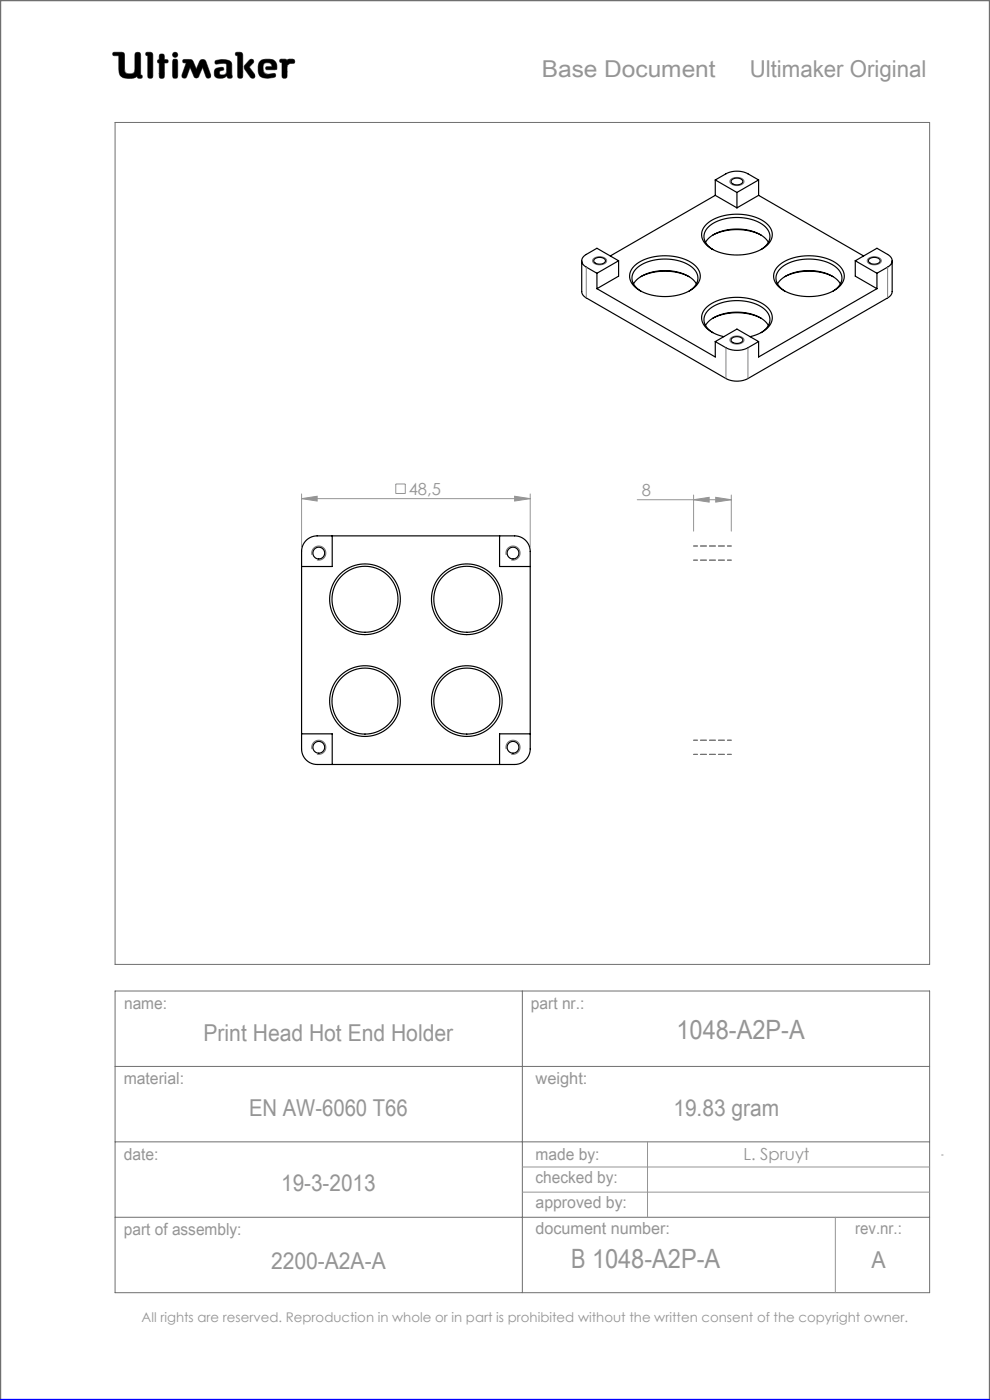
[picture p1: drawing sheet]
<svg xmlns="http://www.w3.org/2000/svg" width="210mm" height="297mm" viewBox="0 0 210 297" stroke-linecap="round" stroke-linejoin="round" font-family="sans-serif">
<g fill="none" stroke="#6f6f6f" stroke-width=".21">
<path d="M24 11.1h1.8l.5 .2 .2 4a1.62 1.62 0 0 0 2 0l.2-4a.65 .65 0 0 1 .7-.2 .65 .65 0 0 1 .4 .6v4.2l.3 .1-.1 .6a.65 .65 0 0 1-.9-.3 4 4 0 0 1-3 .2l-.6-.5-.2-.6-.1-3.6h-1.2l-.1-.3zM29.1 16.2v.1M31 11.1l1.2 .1 .2 .4v4.8a.59 .59 0 0 1-.7 .2 .59 .59 0 0 1-.4-.5v-4.3l-.4-.1zM33.8 13.4h.1M33.8 12.6h.1M33.8 12.6l-.3 .1-.1 .3 .1 .3 .3 .1M33.8 12.6v-1a.59 .59 0 0 1 .7-.1 .59 .59 0 0 1 .4 .5v.6l.6 .1a.4 .4 0 0 1 0 .6l-.6 .1-.1 3.1a.59 .59 0 0 1-.6 .1 .59 .59 0 0 1-.4-.5v-2.7M36.8 12.6h.7l.2 .5v3l-.2 .4-.3 .1-.4-.1-.2-.4v-3zM38.9 12.7l1.3-.1 .6 .2 .8 1.9 .9-2 .6-.1 .4 .1 1.2 3.2v.5l-.4 .2-.4-.1-.9-2.2-.9 2-.5 .3-.3-.2-1-2.1-.7 1.9-.3 .4-.5-.1-.2-.1v-.5l.9-2.6-.7-.1zM42.1 16.2h.1M45.7 12.9a3.6 3.6 0 0 1 3.3 .3l.2 .5v2.1a.53 .53 0 0 1-.2 .8l-.7-.1-.2-.4a1.97 1.97 0 0 1-2.5 .2 1.34 1.34 0 0 1 .4-1.8l1.3-.2 .1 .6a.74 .74 0 0 0-.9 .7 .95 .95 0 0 0 1.4 .1l.2-.6-.1-1.5a2.7 2.7 0 0 0-2 0l-.4-.2zM50.1 11.1l1.2 .1 .2 .4-.1 4.8a.59 .59 0 0 1-.6 .2 .59 .59 0 0 1-.4-.5v-4.3l-.4-.1z"/>
<path d="M52.9 12.8l.4-.2 .4 .1 .1 .4-.9 1.1 1.1 1.5 .1 .6-.2 .3h-.4a5.9 5.9 0 0 1-1.7-2.3l.2-.5zM56.6 14.8h.1M56.6 14.8l-.3-.3 .2-.3 1.2-.1-.2-.5a1.04 1.04 0 0 0-1.7 .5l.2 1.3 .8 .4M56.6 14.8h1.7l.4-.2a1.66 1.66 0 0 0-1.5-2l-1.7 .1a2.65 2.65 0 0 0-.3 3.5 3.5 3.5 0 0 0 3.2 .1l.1-.3-.2-.4-1.5 .2M56.8 15.8h.1M59.5 12.6h1.1l.3 .2a1.21 1.21 0 0 1 1.5-.1l.1 .6-1 .2-.6 .4-.1 2.5a.59 .59 0 0 1-.6 .2 .59 .59 0 0 1-.4-.5v-2.8l-.4-.2zM24.4 26h172.8v178.6h-172.8zM155 38a1.86 1.86 0 0 1 2.8 .5 1.76 1.76 0 0 1-2.6 .6l-.2-.2a.57 .57 0 0 1 0-.9zM125.9 54.9a1.91 1.91 0 0 1 2.8 .3 1.58 1.58 0 0 1-2.3 .9l-.6-.4a.55 .55 0 0 1 .1-.8zM184.1 54.9a1.91 1.91 0 0 1 2.8 .3 1.58 1.58 0 0 1-2.2 .9l-.6-.4a.55 .55 0 0 1 0-.8zM155 71.7a1.86 1.86 0 0 1 2.8 .4 1.76 1.76 0 0 1-2.6 .6l-.2-.2a.57 .57 0 0 1 0-.8zM66.2 117.7a1.5 1.5 0 0 1 1.3-1.9 1.5 1.5 0 0 1 1.6 1.7 1.5 1.5 0 0 1-1.9 1.3"/>
<path d="M107.4 117.7a1.5 1.5 0 0 1 1.3-1.9 1.5 1.5 0 0 1 1.6 1.7 1.5 1.5 0 0 1-1.9 1.3M66.2 158.9a1.5 1.5 0 0 1 1.3-1.9 1.5 1.5 0 0 1 1.6 1.7 1.5 1.5 0 0 1-1.9 1.3M107.4 158.9a1.5 1.5 0 0 1 1.3-1.9 1.5 1.5 0 0 1 1.6 1.7 1.5 1.5 0 0 1-1.9 1.3M24.4 210.2h172.8v64h-172.8zM110.8 210.2v64M24.4 226.2h172.8M24.4 242.2h172.8M24.4 258.2h172.8"/>
<circle cx="37.2" cy="11.6" r=".56"/>
</g>
<path d="M0 297v-297h210v297" fill="none" stroke="#6f6f6f" stroke-width=".5"/>
<g fill="none" stroke="#959595" stroke-width=".21">
<path d="M64 105.8l3.3-.5v1zM64 104.8v11.2M64 105.8h48.5M84 102.7h2v2h-2zM109.2 105.3l3.3 .5-3.3 .5zM112.5 104.8v11.2M135.2 106h19.9M147.1 106l3.3-.5v1zM147.1 105v7.7M151.8 105.5l3.3 .5-3.3 .5zM155.1 105v7.7M110.8 247.6h86.4"/>
<path d="M110.8 252.9h86.4M137.4 242.2v16M177.2 258.2v16M199.7 245h.4"/>
</g>
<path d="M0 297h210" fill="none" stroke="#00f" stroke-width=".5"/>
<path d="M45.7 12.9l-.1 .4 .2 .3 1.7-.2 .6 .2-.1 1.8-.2 .4-.5 .1a.54 .54 0 0 1-.8-.5 .54 .54 0 0 1 .8-.5l.2-.1-.1-.4-.4-.1a1.31 1.31 0 0 0-1.5 .9 1.14 1.14 0 0 0 .3 1.2 1.14 1.14 0 0 0 1.2 .2l.8-.3a.23 .23 0 0 1 .3-.2 .23 .23 0 0 1 .2 .4 .58 .58 0 0 0 .8 .1 .58 .58 0 0 0 .1-.9v-2a1.32 1.32 0 0 0-1.7-1.1zM50 11.2v.5l.4 .1v4.5l.2 .3h.6l.3-.4v-4.7l-.4-.4zM53 12.7l-1.1 1.2-.1 .5 1.4 2.1 .6 .1 .3-.3v-.4l-1.2-1.7 .9-.9v-.4l-.3-.3zM55.1 13a2.66 2.66 0 0 0 .3 3.4l1.4 .2 1.3-.2 .4-.3-.2-.5-1.5 .2-.6-.2-.3-.4-.1-.9a.98 .98 0 0 1 .7-1 .98 .98 0 0 1 1.1 .5l.1 .3-1.2 .1-.1 .4 .2 .2h1.6a.49 .49 0 0 0 .5-.2 .49 .49 0 0 0 0-.6 1.57 1.57 0 0 0-2-1.4h-.9zM59.4 12.6v.5l.4 .2v3l.3 .3h.5l.3-.4v-2.3l.6-.4 .9-.1 .1-.6-.4-.3-.9 .1-.3 .2-.3-.2zM36.7 12.6l-.1 3.7 .2 .3h.6l.3-.4v-3.3l-.3-.3zM36.6 11.6a.56 .56 0 0 0 1.1 0 .56 .56 0 0 0-1.1 0zM33.9 11.6l-.1 1-.3 .2-.1 .3 .4 .3v3l.2 .2h.5l.3-.1 .1-.3v-2.8l.7-.1 .1-.4-.2-.2-.6-.1-.2-1.1zM31 11.2l-.1 .5 .4 .1 .1 4.5 .2 .3h.5l.3-.4v-4.7l-.4-.4zM38.8 12.7v.6h.7l-.9 2.7 .2 .5 .4 .1 .3-.2 .8-2.1 .9 2 .2 .2h.4l.3-.2 .9-2 .8 2.1 .5 .2 .4-.3v-.4l-1-2.8-.3-.4-.5-.1-.4 .2-.9 1.9-.9-2-.5-.1zM24 11.2l-.1 .3 .2 .3h1.1v2.7a1.73 1.73 0 0 0 2.1 2.1 2.42 2.42 0 0 0 1.8-.4l.3 .4h.6l.2-.3-.1-.3-.3-.1v-4.3l-.1-.3-.2-.2h-.6l-.3 .4v3.4a.89 .89 0 0 1-1.3 .8 .81 .81 0 0 1-.9-1.1l-.1-3.3-.5-.2z" fill-rule="evenodd" fill="#000"/>
<path d="M147.1 115.8h8M147.1 118.8h8M147.1 157h8M147.1 160h8" fill="none" stroke="#6f6f6f" stroke-width=".21" stroke-dasharray="1.3 .6" stroke-dashoffset=".4"/>
<path d="M64 105.8l3.3-.5v1zM109.2 105.3l3.3 .5-3.3 .5zM147.1 106l3.3-.5v1zM151.8 105.5l3.3 .5-3.3 .5z" fill="#959595"/>
<g fill="none" stroke="#000" stroke-width=".25">
<path d="M151.7 38.2l2.3-1.3a5.2 5.2 0 0 1 4.7 0l2.2 1.3M151.7 38.2v3.2M151.7 38.2l4.6 2.6M155.3 38.1a1.55 1.55 0 0 1 2.3 .4 1.44 1.44 0 0 1-2.5 0zM160.9 38.2v3.2M160.9 38.2l-4.6 2.6M123.4 55.3v6.7l.1 .4 .6 .6 29.9 17.3a5.2 5.2 0 0 0 4.7 0l29.8-17.3 .5-.4 .2-.6v-6.7M126.1 54.9a1.55 1.55 0 0 1 2.3 .4 1.44 1.44 0 0 1-2.5 0zM126.6 58v3.2M131.2 55.3l-4.6-2.6-2.2 1.3a1.42 1.42 0 0 0-1 1.3 1.42 1.42 0 0 0 1 1.4l2.2 1.3M131.2 55.3v3.3l-4.6 2.6M131.2 55.3l-4.6 2.7"/>
<path d="M134.4 56.6a10.5 10.5 0 0 1 9.8-2 5.5 5.5 0 0 1 4.3 3.5 3.7 3.7 0 0 1-2.5 3.7 11.2 11.2 0 0 1-11.4-1 2.84 2.84 0 0 1-.2-4.2zM135.9 58.7a11.8 11.8 0 0 1 10.3 0M149.7 51.4a7.8 7.8 0 0 1 6.9-2.8 7.6 7.6 0 0 1 6.4 2.8M149.7 47.7a10.5 10.5 0 0 1 9.7-1.9 5.5 5.5 0 0 1 4.4 3.5 3.7 3.7 0 0 1-2.5 3.7 11.2 11.2 0 0 1-11.4-1 2.84 2.84 0 0 1-.2-4.3zM151.2 52.9a2.89 2.89 0 0 1-.6-5.1 10.3 10.3 0 0 1 11.7 .3 2.8 2.8 0 0 1-.6 4.7l-.3 .1M151.2 49.9a11.8 11.8 0 0 1 10.2 0M151.7 41.4l4.6 2.7M151.7 41.4l-22.2 12.9M156.3 40.8v3.3M160.9 41.4l22.3 12.9M160.9 41.4l-4.6 2.7M165 56.6a10.5 10.5 0 0 1 9.7-2 5.5 5.5 0 0 1 4.3 3.5 3.7 3.7 0 0 1-2.4 3.7 11.2 11.2 0 0 1-11.4-1 2.84 2.84 0 0 1-.2-4.2z"/>
<path d="M166.5 58.7a11.8 11.8 0 0 1 10.2 0M181.4 55.3l4.6-2.6 2.3 1.3a1.42 1.42 0 0 1 .9 1.3 1.42 1.42 0 0 1-.9 1.4l-2.3 1.3M181.4 55.3v3.3l4.6 2.6M181.4 55.3l4.6 2.7M184.4 54.9a1.55 1.55 0 0 1 2.3 .4 1.44 1.44 0 0 1-2.5 0zM186 58v3.2M126.6 61.2l25.1 14.5v-3.2M134.4 60.2a7.8 7.8 0 0 1 6.9-2.8 7.6 7.6 0 0 1 6.4 2.8M135.9 61.8a2.89 2.89 0 0 1-1.1-4.6 9.7 9.7 0 0 1 9.3-1.8 4.8 4.8 0 0 1 3.9 3.4 3.3 3.3 0 0 1-1.8 3M149.7 69a7.8 7.8 0 0 1 6.9-2.8 7.6 7.6 0 0 1 6.4 2.8M151.2 70.6a2.89 2.89 0 0 1-.6-5.1 10.3 10.3 0 0 1 11.7 .2 2.8 2.8 0 0 1-.6 4.7l-.3 .2M151.2 67.5a11.8 11.8 0 0 1 10.2 0"/>
<path d="M151.7 72.5l2.3 1.3a5.2 5.2 0 0 0 4.7 0l2.2-1.3M151.7 72.5l4.6-2.7 4.6 2.7M153.5 71.4a5.9 5.9 0 0 1-4.6-3.4 3.5 3.5 0 0 1 2.2-3.7 11.3 11.3 0 0 1 11.5 .7 3 3 0 0 1-.5 5.1l-1.3 .8-1.7 .5M155.3 71.7a1.55 1.55 0 0 1 2.3 .4 1.44 1.44 0 0 1-2.5 0zM164.9 60.2a7.8 7.8 0 0 1 7-2.8 7.6 7.6 0 0 1 6.4 2.8M166.5 61.8a2.89 2.89 0 0 1-1.2-4.6 9.7 9.7 0 0 1 9.4-1.8 4.8 4.8 0 0 1 3.9 3.4 3.3 3.3 0 0 1-1.9 3M186 61.2l-25.1 14.5v-3.2M65.1 114.5l1-.6 1.2-.2h41.9a3.3 3.3 0 0 1 3.3 3.3v41.9a3.3 3.3 0 0 1-3.3 3.3h-41.9a3.3 3.3 0 0 1-3.3-3.3v-41.9l.3-1.6zM70.5 113.7v6.5h-6.5M106 113.7v6.5h6.5M64 155.7h6.5v6.5M112.5 155.7h-6.5v6.5"/>
<circle cx="67.6" cy="117.3" r="1.25"/>
<circle cx="108.8" cy="117.3" r="1.25"/>
<circle cx="77.4" cy="127.1" r="7"/>
<circle cx="77.4" cy="127.1" r="7.5"/>
<circle cx="99" cy="127.1" r="7"/>
<circle cx="99" cy="127.1" r="7.5"/>
<circle cx="67.6" cy="158.5" r="1.25"/>
<circle cx="77.4" cy="148.7" r="7"/>
<circle cx="77.4" cy="148.7" r="7.5"/>
<circle cx="99" cy="148.7" r="7"/>
<circle cx="99" cy="148.7" r="7.5"/>
<circle cx="108.8" cy="158.5" r="1.25"/>
</g>
<path d="M124.4 56.7v6.5M188.3 56.7v6.5M154 73.8v6.5M158.7 73.8v6.5" fill="none" stroke="#808080" stroke-width=".21"/>
<g font-size="5.6" fill="#959595">
<text x="143.5" y="220.3">1048-A2P-A</text>
<text x="121.1" y="269.1">B 1048-A2P-A</text>
</g>
<g font-size="4.9" fill="#959595">
<text x="114.9" y="16.3">Base Document</text>
<text x="159" y="16.3">Ultimaker Original</text>
<text x="43.2" y="220.9">Print Head Hot End Holder</text>
<text x="52.8" y="236.7">EN AW-6060 T66</text>
<text x="142.8" y="236.7">19.83 gram</text>
<text x="59.6" y="252.7">19-3-2013</text>
<text x="57.5" y="269.3">2200-A2A-A</text>
<text x="184.9" y="269.1">A</text>
</g>
<g font-size="3.5" fill="#959595">
<text x="86.7" y="105">48,5</text>
<text x="136.1" y="105.2">8</text>
<text x="26.3" y="214.1">name:</text>
<text x="112.6" y="214">part nr.:</text>
<text x="26.2" y="229.9">material:</text>
<text x="113.6" y="229.9">weight:</text>
<text x="26.3" y="246">date:</text>
<text x="113.6" y="246">made by:</text>
<text x="113.6" y="251.1">checked by:</text>
<text x="157.7" y="246.2">L. Spruyt</text>
<text x="113.6" y="256.3">approved by:</text>
<text x="26.3" y="262">part of assembly:</text>
<text x="113.6" y="261.8">document number:</text>
<text x="181.4" y="261.9">rev.nr.:</text>
</g>
<text font-size="2.8" fill="#959595" x="30" y="280.4">All rights are reserved. Reproduction in whole or in part is prohibited without the written consent of the copyright owner.</text>
</svg>
